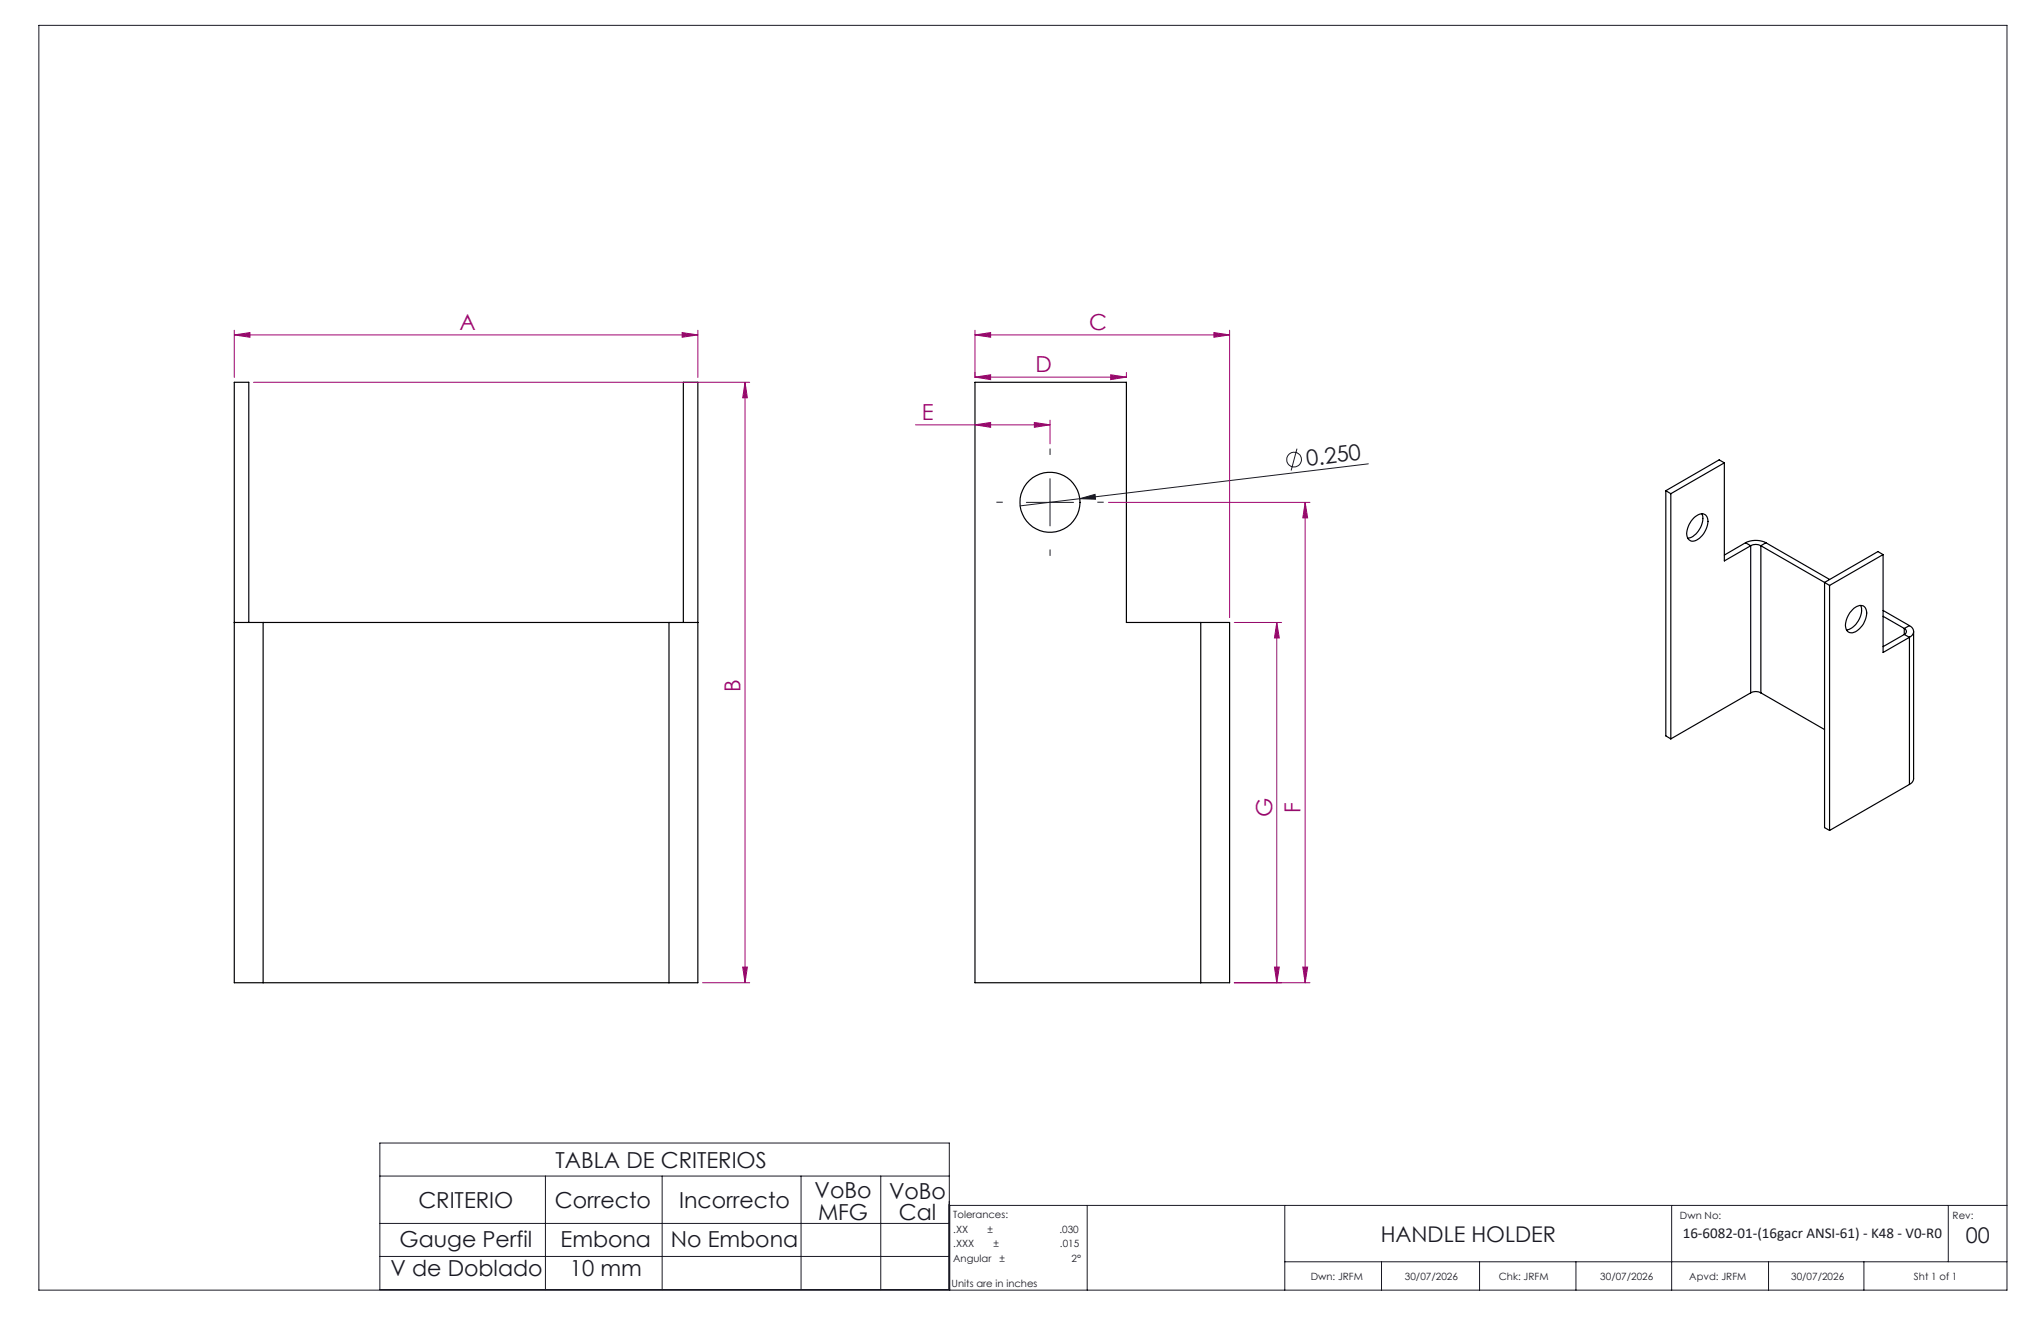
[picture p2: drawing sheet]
<svg xmlns="http://www.w3.org/2000/svg" width="432mm" height="279mm" viewBox="0 0 432 279" stroke-linecap="round" stroke-linejoin="round" font-family="sans-serif">
<g fill="none" stroke="#191924" stroke-width=".21">
<path d="M8.2 5.4h416.4v267.5h-416.4zM274.4 94.9l-1.2 4.6M289.5 98.1l-61.1 7.4M217.1 106.3h10M222.1 101.2v10M228.4 105.5l3.3-.9 .1 1zM228.4 105.5l-12.6 1.5M80.4 241.8h120.4v31h-120.4zM80.4 248.7h120.4M80.4 258.8h120.4M115.4 248.7v24.1M140.1 248.7v24.1"/>
<path d="M169.5 248.7v24.1M186.3 248.7v24.1M230 255v17.9M271.8 255v17.9M353.7 255v17.9M412.2 255v11.9M424.6 255h-223.7v17.9M80.4 265.7h120.4M271.8 266.9h152.8M292.3 266.9v6M313 266.9v6M333.4 266.9v6"/>
<path d="M374.2 266.9v6M394.3 266.9v6"/>
<circle cx="273.8" cy="97.2" r="1.56"/>
</g>
<g fill="none" stroke="#000" stroke-width=".25">
<path d="M364.8 97.9l-11.3 6.5M364.8 97.9v20.7l5.6-3.2M364.8 97.9l-1.1-.6-11.3 6.5M352.4 103.8l1.1 .6M352.4 103.8v51.8l1.1 .7M353.5 104.4v51.9M358.4 109.5a2.02 2.02 0 0 1 2.4-.6 3.3 3.3 0 0 1-.4 4 2.58 2.58 0 0 1-2.8 1.4 2.28 2.28 0 0 1-.4-3l.6-1.1zM360 108.7a4.3 4.3 0 0 1-3 5.1M369.3 114.8a4.9 4.9 0 0 1 4.3 0M369.3 114.8l1.1 .6M369.3 114.8l-4.5 2.6M370.4 115.4a2.19 2.19 0 0 1 2.1 0"/>
<path d="M370.4 115.4v31.1M372.5 115.4v31.1M372.5 115.4l13.5 7.8M373.6 114.8l-1.1 .6M373.6 114.8l13.5 7.8M398.4 117.3l-11.3 6.5M398.4 117.3v20.7l5.6-3.2M398.4 117.3l-1.1-.6-11.3 6.5M49.6 131.7h6.1M52.6 131.7v-50.8h-3v127h6.1M55.7 131.7v76.2M55.7 131.7h85.8"/>
<path d="M141.5 131.7h6.1M141.5 131.7v76.2M144.6 131.7v-50.8h3v127h-6.1M254 131.7h6.1v76.2h-6.1M254 131.7h-15.7v-50.8h-32v127h47.7M254 131.7v76.2M386 123.2l1.1 .6M386 123.2v51.8l1.1 .6M387.1 123.8v51.8M391.9 128.9a2.02 2.02 0 0 1 2.5-.6 3.3 3.3 0 0 1-.4 4 2.58 2.58 0 0 1-2.8 1.4 2.34 2.34 0 0 1-.4-3l.6-1.1zM393.6 128.1a4.2 4.2 0 0 1-3 5.1M398.4 130.4l4.5 2.5"/>
<path d="M398.4 129.1l5.6 3.2M402.9 132.9a.67 .67 0 0 1 .4 .7 .67 .67 0 0 1-.4 .6M402.9 134.2l1.1 .6M402.9 134.2l-4.5 2.6M402.9 132.9v1.3M404 132.3a1.3 1.3 0 0 1 .9 1.3 1.3 1.3 0 0 1-.9 1.2M404 134.8v31.1M404 132.3l-1.1 .6M404.8 133.6v31.2l-.3 .7-.5 .4M370.4 146.5a2.19 2.19 0 0 1 2.1 0M370.4 146.5l-16.9 9.8M372.5 146.5l13.5 7.8"/>
<path d="M404 165.9l-16.9 9.7M55.7 207.9h85.8"/>
<circle cx="222.1" cy="106.3" r="6.4"/>
</g>
<g fill="none" stroke="#a0006e" stroke-width=".21">
<path d="M49.6 70.8l3.3-.5v1zM49.6 70.8h98M49.6 69.8v10M144.3 70.3l3.3 .5-3.3 .5zM147.6 69.8v10M206.3 70.8l3.3-.5v1zM206.3 79.8l3.3-.5v1zM206.3 69.8v10M206.3 70.8h53.8M206.3 79.8h32M235 79.3l3.3 .5-3.3 .5zM238.3 78.8v1"/>
<path d="M256.8 70.3l3.3 .5-3.3 .5zM260.1 69.8v60.8M53.6 80.9h105M157.6 80.9l.5 3.2h-1zM157.6 80.9v127M193.7 89.9h28.4M206.3 89.9l3.3-.5v1zM218.8 89.4l3.3 .5-3.3 .5zM222.1 88.9v5M234.5 106.3h42.6M276.1 106.3l.5 3.2h-1zM276.1 106.3v101.6"/>
<path d="M261.1 131.7h10M270.1 131.7l.6 3.2h-1.1zM270.1 131.7v76.2M148.6 207.9h10M157.1 204.5h1l-.5 3.4zM261.1 207.9h16M269.6 204.5h1.1l-.6 3.4zM275.6 204.5h1l-.5 3.4z"/>
</g>
<path d="M222.2 96.2v-1.3M212.2 106.2h-1.4M222.2 116.2v1.4M232.2 106.2h1.3" fill="none" stroke="#191924" stroke-width=".21" stroke-dasharray="15.2 1.3 1.3 1.3" stroke-linecap="butt"/>
<path d="M228.4 105.5l3.3-.9 .1 1z" fill="#191924"/>
<g fill="#a0006e">
<path d="M256.8 70.3l3.3 .5-3.3 .5zM206.3 70.8l3.3-.5v1z"/>
<path d="M206.3 89.9l3.3-.5v1zM218.8 89.4l3.3 .5-3.3 .5zM206.3 79.8l3.3-.5v1zM235 79.3l3.3 .5-3.3 .5z"/>
<path d="M49.6 70.8l3.3-.5v1zM144.3 70.3l3.3 .5-3.3 .5z"/>
<path d="M157.1 204.5h1l-.5 3.4zM157.6 80.9l.5 3.2h-1z"/>
<path d="M270.1 131.7l.6 3.2h-1.1zM269.6 204.5h1.1l-.6 3.4zM276.1 106.3l.5 3.2h-1zM275.6 204.5h1l-.5 3.4z"/>
</g>
<g font-size="4.7" fill="#a0006e">
<text x="97.2" y="69.8">A</text>
<text x="230.5" y="69.8">C</text>
<text x="219.1" y="78.7">D</text>
<text x="195" y="88.8">E</text>
<text x="156.6" y="146.3" transform="rotate(-90 156.6 146.3)">B</text>
<text x="269.1" y="172.8" transform="rotate(-90 269.1 172.8)">G</text>
<text x="275.1" y="171.9" transform="rotate(-90 275.1 171.9)">F</text>
</g>
<g font-size="4.7" fill="#191924">
<text x="276.6" y="98.6" transform="rotate(-7 276.6 98.6)">0.250</text>
<text x="117.5" y="247">TABLA DE CRITERIOS</text>
<text x="88.5" y="255.6">CRITERIO</text>
<text x="117.4" y="255.6">Correcto</text>
<text x="143.7" y="255.6">Incorrecto</text>
<text x="172.3" y="253.4">VoBo</text>
<text x="173.1" y="258">MFG</text>
<text x="188.1" y="253.5">VoBo</text>
<text x="84.5" y="263.7">Gauge Perfil</text>
<text x="118.6" y="263.7">Embona</text>
<text x="141.9" y="263.7">No Embona</text>
<text x="190.2" y="258.1">Cal</text>
<text x="82.6" y="269.9">V de Doblado</text>
<text x="120.6" y="269.9">10 mm</text>
</g>
<g font-size="4.6" fill="#191924">
<text x="292.1" y="262.7">HANDLE HOLDER</text>
<text x="415.9" y="263">00</text>
</g>
<text font-size="3.2" fill="#191924" x="356" y="261.8">16-6082-01-(16gacr ANSI-61) - K48 - V0-R0</text>
<g font-size="2.1" fill="#191924">
<text x="201.7" y="257.6">Tolerances:</text>
<text x="355.4" y="257.8">Dwn No:</text>
<text x="413.1" y="257.8">Rev:</text>
<text x="201.7" y="260.7">.XX</text>
<text x="201.7" y="263.9">.XXX</text>
<text x="208.9" y="260.7">±</text>
<text x="210.2" y="263.9">±</text>
<text x="224.1" y="260.7">.030</text>
<text x="224.3" y="263.9">.015</text>
<text x="201.7" y="267">Angular</text>
<text x="211.5" y="267">±</text>
<text x="226.7" y="267">2°</text>
<text x="201.3" y="272.3">Units are in inches</text>
<text x="277.3" y="270.7">Dwn: JRFM</text>
<text x="297.2" y="270.7">30/07/2026</text>
<text x="317.1" y="270.7">Chk: JRFM</text>
<text x="338.6" y="270.7">30/07/2026</text>
<text x="357.4" y="270.7">Apvd: JRFM</text>
<text x="378.9" y="270.7">30/07/2026</text>
<text x="404.9" y="270.7">Sht 1 of 1</text>
</g>
</svg>
